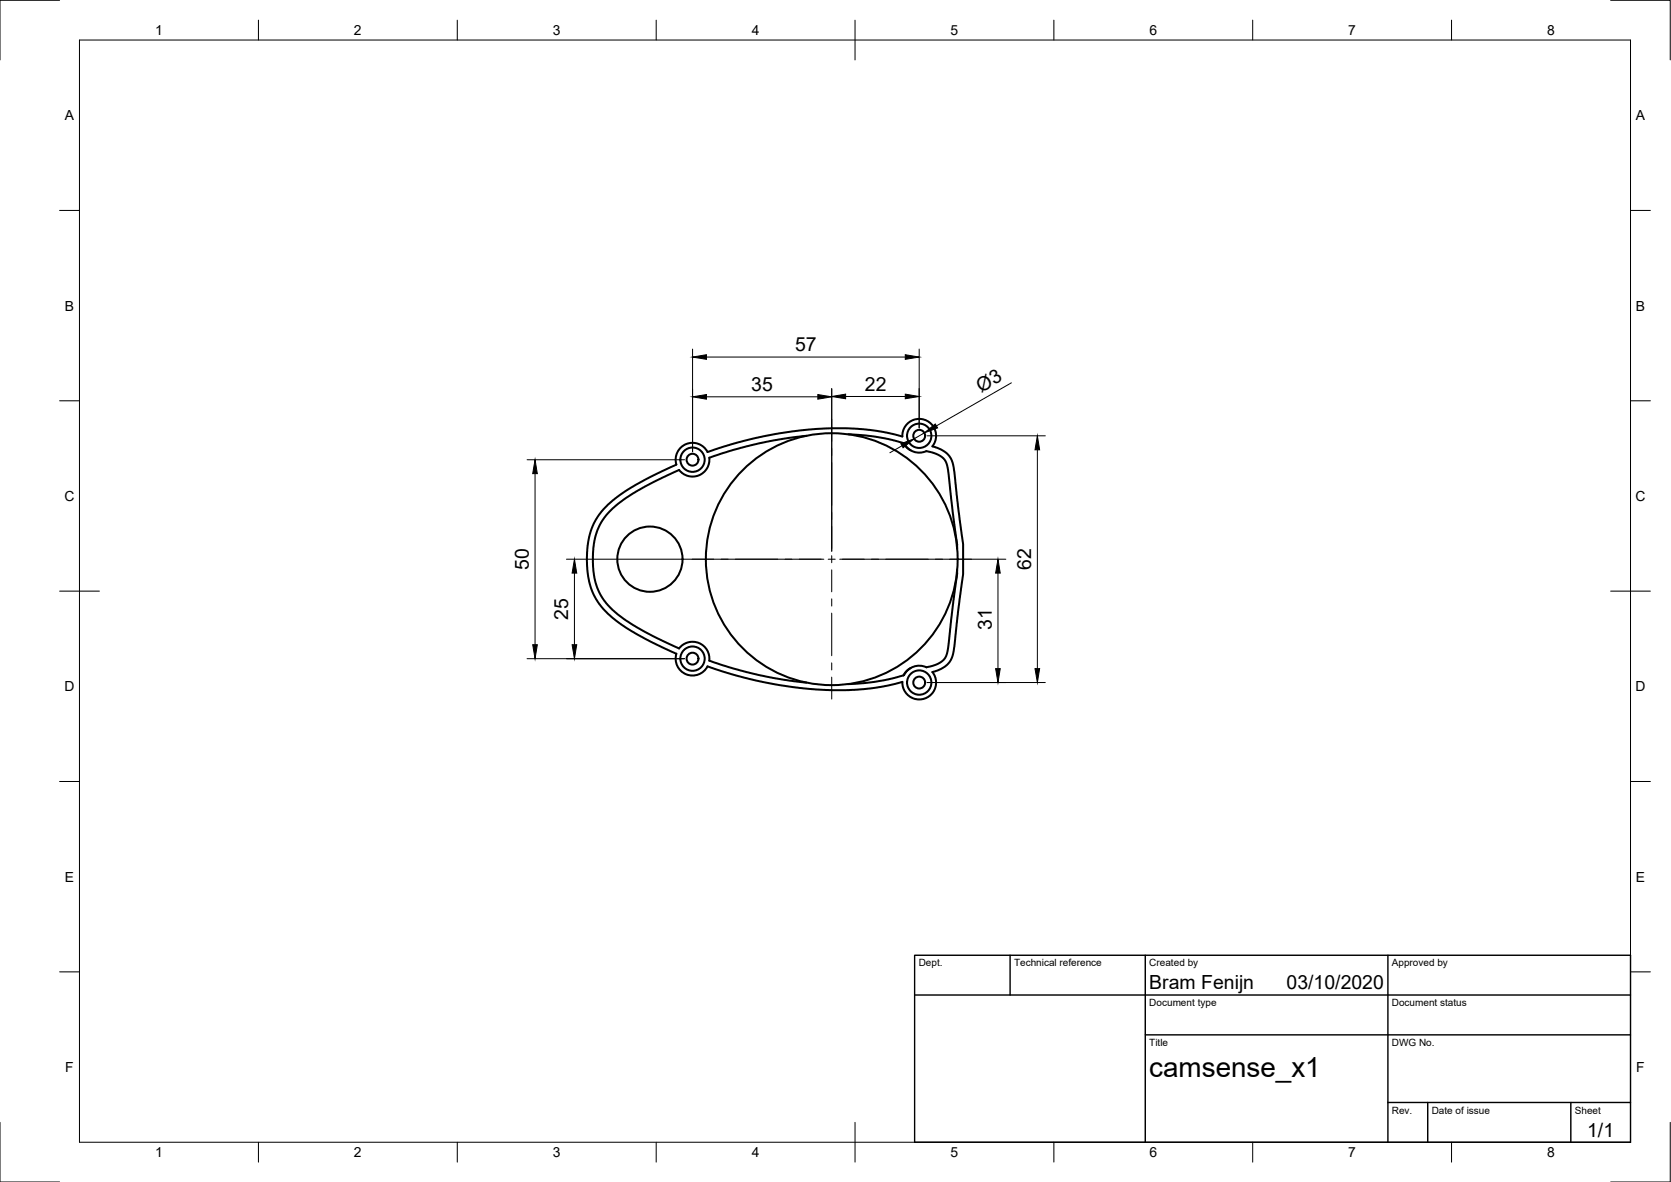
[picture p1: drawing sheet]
<svg xmlns="http://www.w3.org/2000/svg" width="420mm" height="297mm" viewBox="0 0 420 297" stroke-linecap="round" stroke-linejoin="round" font-family="sans-serif">
<!-- layer: Visible -->
<g fill="none" stroke="#000" stroke-width=".51">
<path d="M170.1 116.8l-6.6 3.1-4.6 2.5-3.6 2.4-3.2 2.8-1.8 2.2-1.6 3.2-.8 3.2-.3 3.7 .2 4.1 .8 3.7 1.2 2.7 1.9 2.6 3.1 2.9 4.1 2.8 4.6 2.5 6.6 3.1M170.1 116.8a4.2 4.2 0 0 1 2.4-5.2 4.2 4.2 0 0 1 5.4 2l6-1.9 6.3-1.7 5.7-1.1 7.6-1 4.3-.2 5.5-.1 7.3 .7 6.3 1.4v-.7a4.2 4.2 0 0 1 5.9-3.4 4.2 4.2 0 0 1 1.6 6.6l2.1 .7 1.3 .8 1.2 1.3 .5 1.3 .4 2.2 1 8.5 1.3 9.7v7.6l-2.5 19.7-.4 1.4-.9 1.4-1.9 1.4-2.1 .7 .4 .6a4.2 4.2 0 0 1-2.7 6.2 4.2 4.2 0 0 1-5.2-4.3l-4.8 1.1-5 .7-4.5 .2-7.5-.1-5.8-.6-7.4-1.3-6.7-1.6-7.3-2.3-.4 .6a4.2 4.2 0 0 1-5.3 1.2 4.2 4.2 0 0 1-2.1-5M202.8 109.5l-5.5 .7-6.8 1.3-6.2 1.6-6 1.9a4.2 4.2 0 0 1-2.6 4.5 4.2 4.2 0 0 1-4.9-1.4l-6.5 3.1-4.3 2.3-3.1 2-2.8 2.2-2.3 2.6-1.6 3-.9 3.3-.2 3.1 .1 3.5 .6 3.2 1.1 2.9 1.9 2.8 2.5 2.3 3.9 2.7 5.1 2.8 6.5 3.1M213.3 109.1l6.3 .6 3.7 .6 3.9 1M227.2 111.3a4.5 4.5 0 0 0 5.7 2.1M227.2 111.3l.6 .9 1.2 1M232.9 113.4l2.2 .5 1.4 .7 1 .9 .5 1 .5 2.9 2.2 18.5M240.7 143.2l-2.2 18.5-.5 2.9-.5 1-1 .9-1.4 .6-2.2 .6a4.5 4.5 0 0 0-5.7 2M170.8 162.9a4.3 4.3 0 0 1 4.9-1.3 4.3 4.3 0 0 1 2.7 4.4l5.9 2 6.2 1.6 6.8 1.3 5.5 .6M227.2 169.7l-3.9 1-3.7 .7-6.3 .5M229 167.9l-.9 .6-.9 1.2"/>
<circle cx="174.1" cy="115.5" r="1.49"/>
<circle cx="174.1" cy="115.5" r="3.1"/>
<circle cx="231.1" cy="109.5" r="1.49"/>
<circle cx="231.1" cy="109.5" r="3.1"/>
<circle cx="163.4" cy="140.5" r="8.2"/>
<circle cx="209.1" cy="140.5" r="31.7"/>
<circle cx="174.1" cy="165.5" r="1.49"/>
<circle cx="174.1" cy="165.5" r="3.1"/>
<circle cx="231.1" cy="171.5" r="1.49"/>
<circle cx="231.1" cy="171.5" r="3.1"/>
</g>
<!-- layer: Border -->
<g fill="none" stroke="#000" stroke-width=".25">
<path d="M15 .1h-15v15M20 10.1h390v276.9h-390zM65 5.1v5M115 5.1v5M165 5.1v5M215 5.1v10M265 5.1v5M315 5.1v5M365 5.1v5M405 .1h15v15M15 52.9h5M410 52.9h5"/>
<path d="M15 100.7h5M410 100.7h5M15 148.6h10M405 148.6h10M15 196.4h5M410 196.4h5M15 244.2h5M410 244.2h5M0 282.1v14.9h15M65 287v5M115 287v5M165 287v5"/>
<path d="M215 282.1v9.9M265 287v5M315 287v5M365 287v5M420 282.1v14.9h-15"/>
</g>
<!-- layer: TitleBlock -->
<path d="M230 240.1h180v46.9h-180zM230 250h180M254 240.1v9.9M288 240.1v46.9M349 240.1v46.9M288 260.1h122M349 277.1h61M359 277.1v9.9M395 277.1v9.9" fill="none" stroke="#000" stroke-width=".36"/>
<!-- layer: Dimensions -->
<g fill="none" stroke="#000" stroke-width=".25">
<path d="M174.1 87.7v25.8M177.6 89.7h50M177.6 99.7h28M209.1 97.6v40.9M212.6 99.6h15M231.1 87.7v19.8M254.3 96.2l-18.8 10.8M132.5 115.5h39.6M134.5 119v43M226.8 112l-3 1.8M232.4 108.8l-2.6 1.5M233.1 109.5h29.7"/>
<path d="M260.8 113v55M142.4 140.5h64.7M144.4 144v18M211.1 140.5h41.8M250.9 144v24M132.5 165.5h39.6M233.1 171.5h29.7"/>
</g>
<g fill="#000" stroke="#000" stroke-width=".25">
<path d="M174.1 89.7l3.5-.6v1.2zM174.1 99.7l3.5-.5v1.1zM205.6 99.2l3.5 .5-3.5 .6zM209.1 99.6l3.5-.6v1.2zM227.6 89.1l3.5 .6-3.5 .6zM227.6 99l3.5 .6-3.5 .6zM134.5 115.5l.6 3.5h-1.2zM226.5 111.5l3.3-1.2-2.7 2.2zM232.4 108.8l2.8-2.3 .6 1zM260.8 109.5l.6 3.5h-1.2zM144.4 140.5l.6 3.5h-1.2zM250.9 140.5l.6 3.5h-1.2z"/>
<path d="M133.9 162h1.2l-.6 3.5zM143.8 162h1.2l-.6 3.5zM250.3 168h1.2l-.6 3.5zM260.2 168h1.2l-.6 3.5z"/>
</g>
<!-- layer: Center Lines -->
<g fill="none" stroke="#000" stroke-width=".25">
<path d="M209.1 105.4v5.5M209.1 112.7v1.8M209.1 116.3v10.7M209.1 128.8v1.7M209.1 132.3v5.5M209.1 139.6v1.8M174 140.5h5.5M181.3 140.5h1.8M184.8 140.5h10.8M197.4 140.5h1.7M200.9 140.5h5.6M208.2 140.5h1.8"/>
<path d="M209.1 143.2v5.5M209.1 150.5v1.8M209.1 154.1v10.7M211.8 140.5h5.5M219.1 140.5h1.8M222.7 140.5h10.7M235.2 140.5h1.8M238.8 140.5h5.5M209.1 166.6v1.8M209.1 170.2v5.5"/>
</g>
<text font-size="7" x="289" y="270.6">camsense_x1</text>
<g font-size="4.9">
<text x="199.9" y="88.2">57</text>
<text x="188.9" y="98.2">35</text>
<text x="217.5" y="98.1">22</text>
<text x="246.7" y="98.7" transform="rotate(-30 246.7 98.7)">Ø3</text>
<text x="133" y="143.2" transform="rotate(-90 133 143.2)">50</text>
<text x="259.3" y="143.2" transform="rotate(-90 259.3 143.2)">62</text>
<text x="142.9" y="155.7" transform="rotate(-90 142.9 155.7)">25</text>
<text x="249.4" y="158.4" transform="rotate(-90 249.4 158.4)">31</text>
<text x="289" y="248.5">Bram Fenijn</text>
<text x="323.5" y="248.5">03/10/2020</text>
<text x="399.1" y="285.7">1/1</text>
</g>
<g font-size="3.5">
<text x="39" y="8.8">1</text>
<text x="89" y="8.8">2</text>
<text x="139" y="8.8">3</text>
<text x="189" y="8.8">4</text>
<text x="239" y="8.8">5</text>
<text x="289" y="8.8">6</text>
<text x="339" y="8.8">7</text>
<text x="389" y="8.8">8</text>
<text x="16.3" y="30.2">A</text>
<text x="411.3" y="30.2">A</text>
<text x="16.3" y="78">B</text>
<text x="411.3" y="78">B</text>
<text x="16.2" y="125.9">C</text>
<text x="411.2" y="125.9">C</text>
<text x="16.2" y="173.7">D</text>
<text x="411.2" y="173.7">D</text>
<text x="16.3" y="221.6">E</text>
<text x="411.3" y="221.6">E</text>
<text x="16.4" y="269.4">F</text>
<text x="411.4" y="269.4">F</text>
<text x="39" y="290.8">1</text>
<text x="89" y="290.8">2</text>
<text x="139" y="290.8">3</text>
<text x="189" y="290.8">4</text>
<text x="239" y="290.8">5</text>
<text x="289" y="290.8">6</text>
<text x="339" y="290.8">7</text>
<text x="389" y="290.8">8</text>
</g>
<g font-size="2.5">
<text x="231" y="242.9">Dept.</text>
<text x="255" y="242.9">Technical reference</text>
<text x="289" y="242.9">Created by</text>
<text x="350" y="242.9">Approved by</text>
<text x="289" y="252.8">Document type</text>
<text x="350" y="252.8">Document status</text>
<text x="289" y="262.9">Title</text>
<text x="350" y="262.9">DWG No.</text>
<text x="350" y="279.9">Rev.</text>
<text x="360" y="279.9">Date of issue</text>
<text x="396" y="279.9">Sheet</text>
</g>
</svg>
